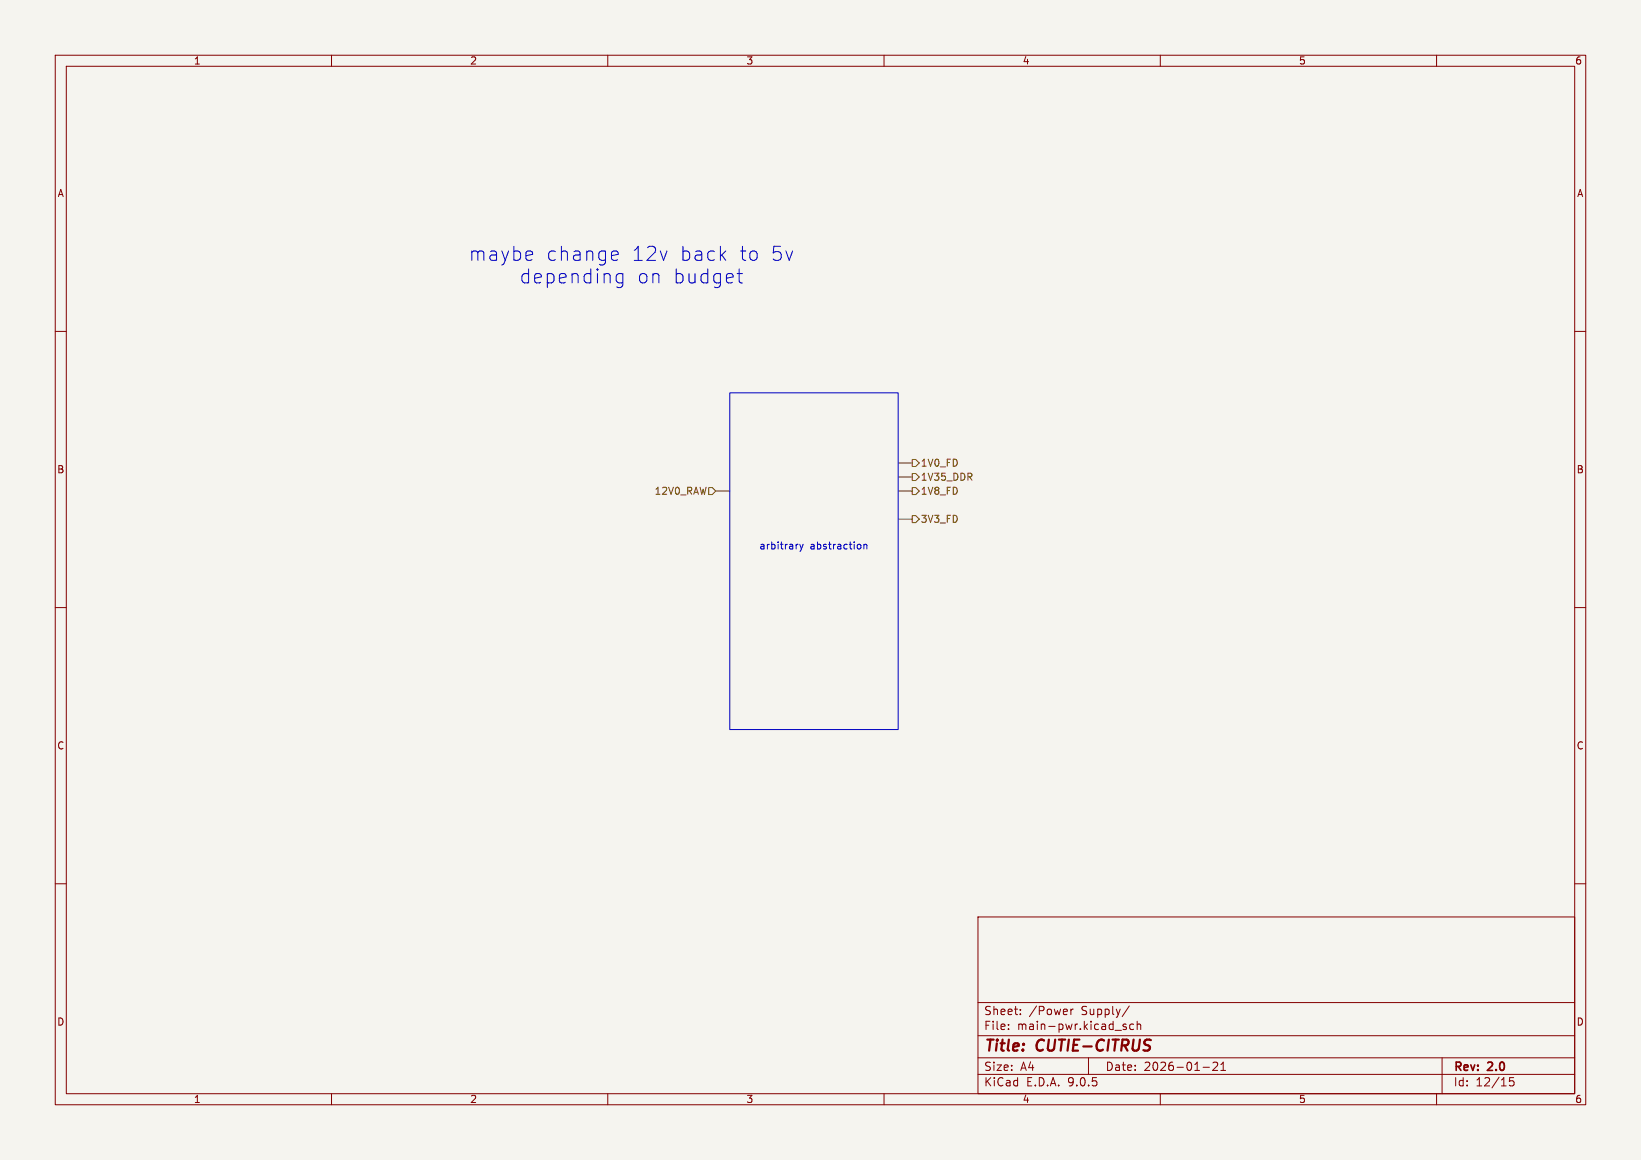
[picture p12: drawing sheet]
(kicad_sch
 (version 20250114)
 (generator "eeschema")
 (generator_version "9.0")
 (paper "A4")
 (title_block
  (title "CUTIE-CITRUS")
  (date "2026-01-21")
  (rev "2.0"))
 (lib_symbols)
 (rectangle
  (start 132.08 71.12)
  (end 162.56 132.08)
  (stroke (width 0) (type default))
  (fill (type none)))
 (text "arbitrary abstraction"
  (exclude_from_sim no)
  (at 147.32 99.06 0)
  (effects (font (size 1.27 1.27))))
 (text "maybe change 12v back to 5v\ndepending on budget"
  (exclude_from_sim no)
  (at 114.3 48.26 0)
  (effects (font (size 2.54 2.54))))
 (wire
  (pts (xy 162.56 93.98) (xy 165.1 93.98))
  (stroke (width 0) (type default)))
 (wire
  (pts (xy 129.54 88.9) (xy 132.08 88.9))
  (stroke (width 0) (type default)))
 (wire
  (pts (xy 162.56 86.36) (xy 165.1 86.36))
  (stroke (width 0) (type default)))
 (wire
  (pts (xy 162.56 83.82) (xy 165.1 83.82))
  (stroke (width 0) (type default)))
 (wire
  (pts (xy 162.56 88.9) (xy 165.1 88.9))
  (stroke (width 0) (type default)))
 (hierarchical_label "1V0_FD"
  (shape output)
  (at 165.1 83.82 0)
  (effects (font (size 1.27 1.27)) (justify left)))
 (hierarchical_label "12V0_RAW"
  (shape input)
  (at 129.54 88.9 180)
  (effects (font (size 1.27 1.27)) (justify right)))
 (hierarchical_label "3V3_FD"
  (shape output)
  (at 165.1 93.98 0)
  (effects (font (size 1.27 1.27)) (justify left)))
 (hierarchical_label "1V8_FD"
  (shape output)
  (at 165.1 88.9 0)
  (effects (font (size 1.27 1.27)) (justify left)))
 (hierarchical_label "1V35_DDR"
  (shape output)
  (at 165.1 86.36 0)
  (effects (font (size 1.27 1.27)) (justify left))))
